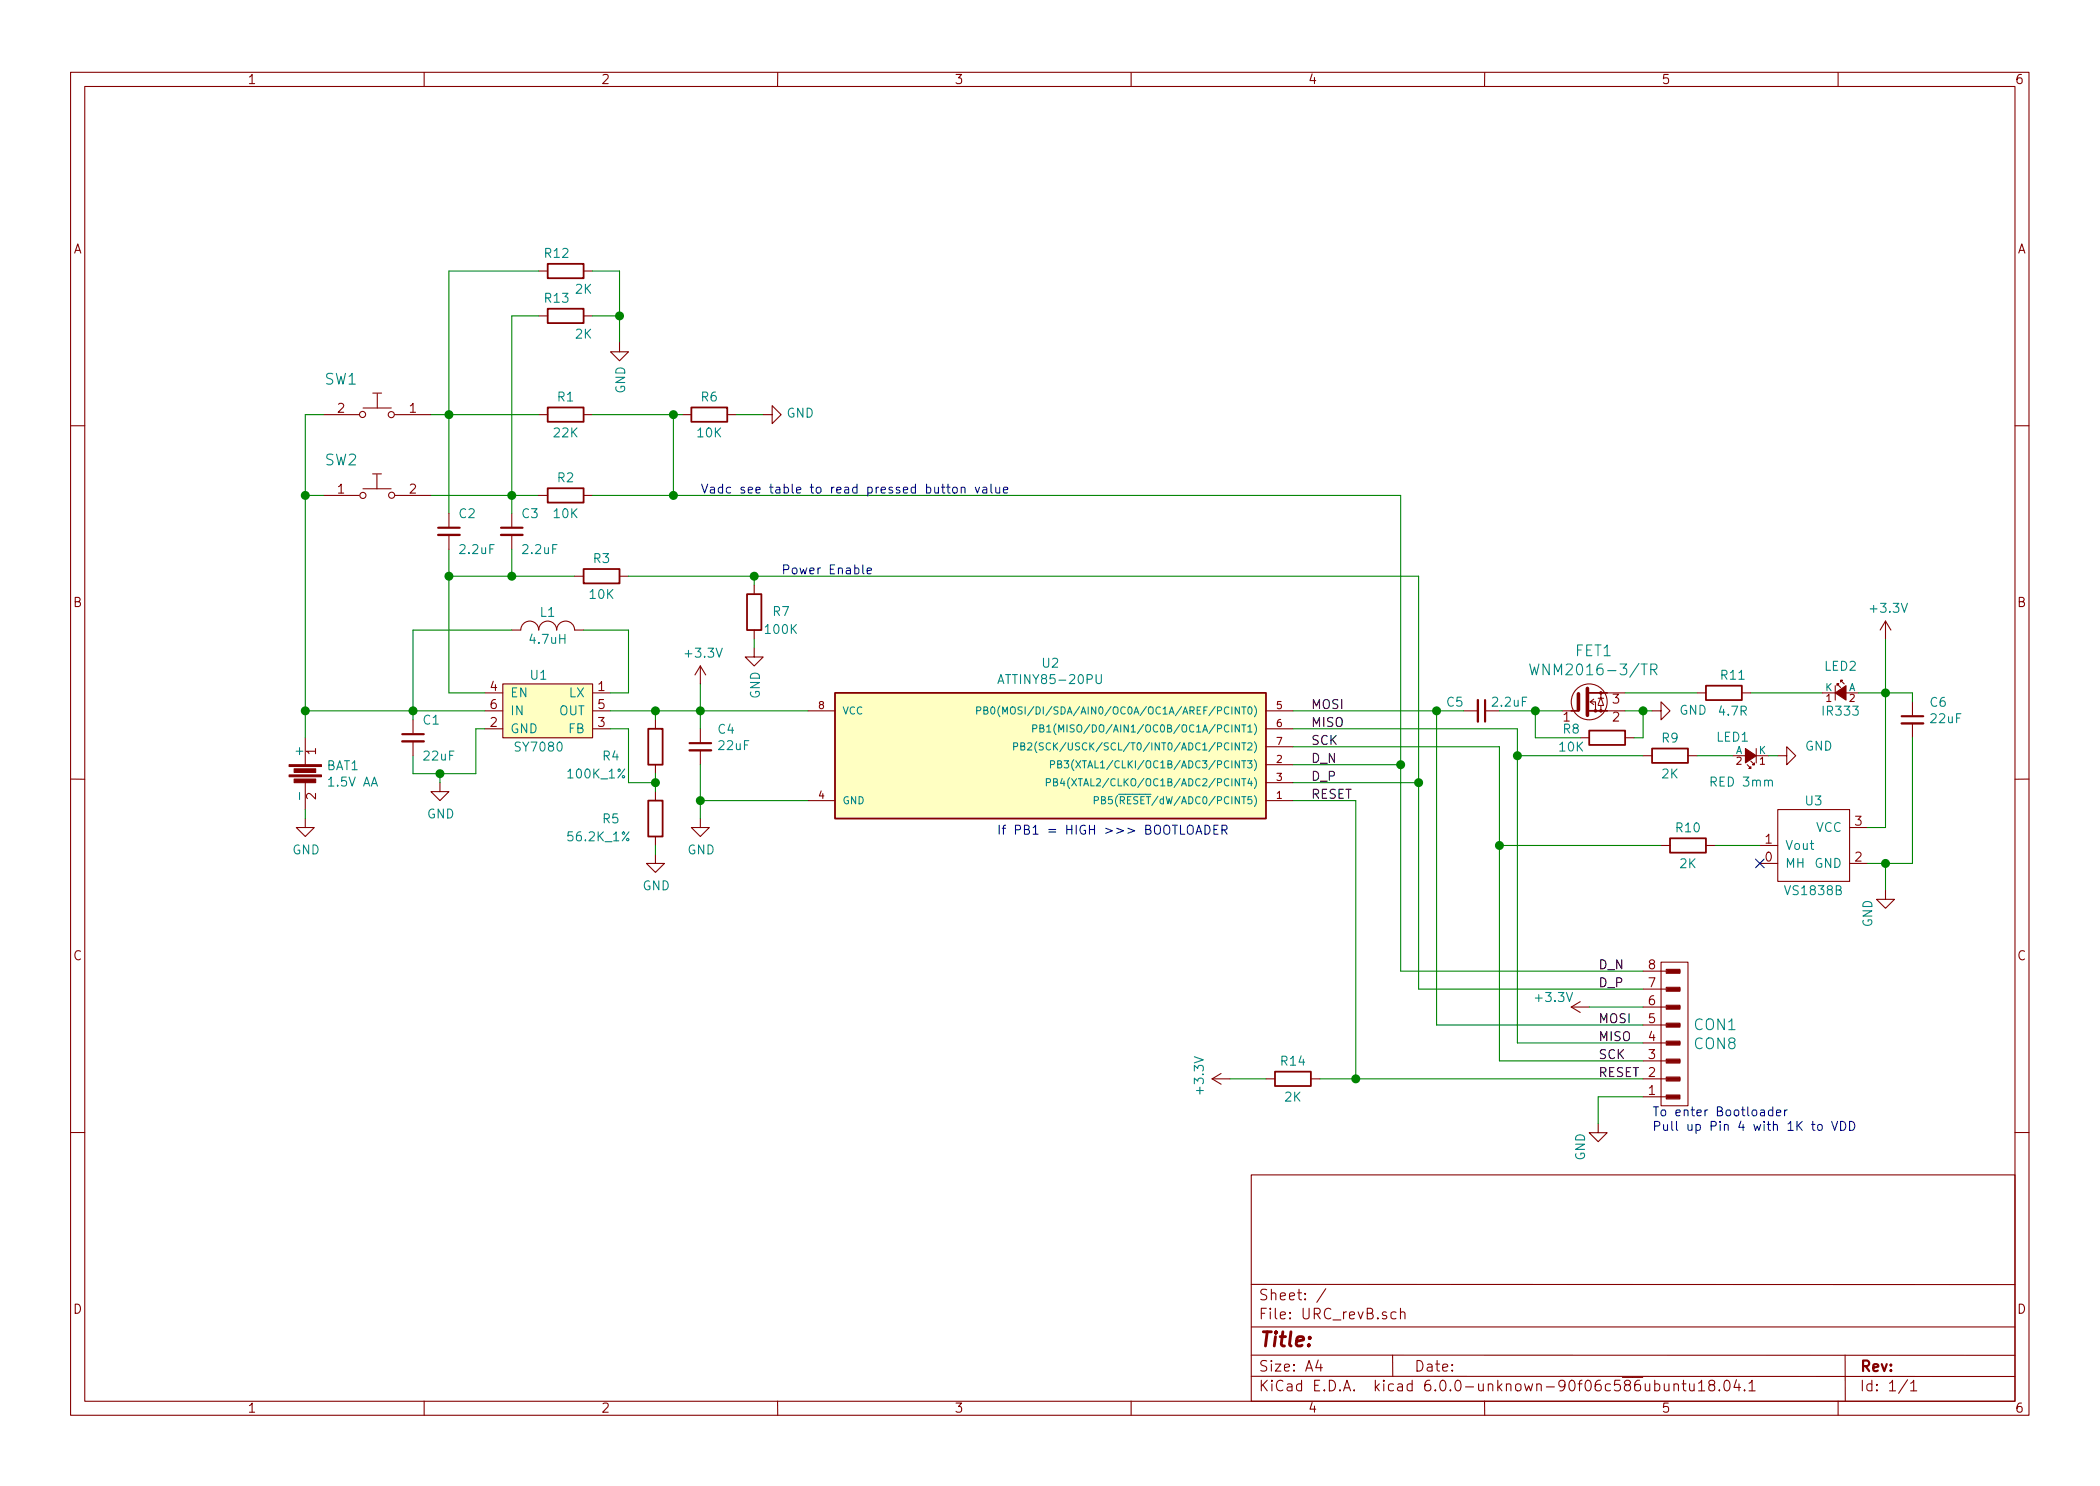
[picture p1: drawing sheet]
EESchema Schematic File Version 5
LIBS:URC_revB
EELAYER 29 0
EELAYER END
$Descr A4 11693 8268
encoding utf-8
Sheet 1 1
Title ""
Date ""
Rev ""
Comp ""
Comment1 ""
Comment2 ""
Comment3 ""
Comment4 ""
$EndDescr
$Comp
L URC_revB:Battery BAT1
U 1 1
P 1700 4300
F 0 "BAT1" H 1818 4346 50  0000 L CNN
F 1 "1.5V AA" H 1818 4255 50  0000 L CNN
F 2 "OLIMEX_Connectors-FP:BATTERY-1xAA" V 1700 4340 60  0001 C CNN
F 3 "" V 1700 4340 60  0000 C CNN
	1    1700 4300
	1    0    0    -1  
$EndComp
$Comp
L URC_revB:GND #PWR01
U 1 1
P 1700 4550
F 0 "#PWR01" H 1700 4300 50  0001 C CNN
F 1 "GND" H 1705 4377 50  0000 C CNN
F 2 "" H 1700 4550 60  0000 C CNN
F 3 "" H 1700 4550 60  0000 C CNN
	1    1700 4550
	1    0    0    -1  
$EndComp
Wire Wire Line
	1700 4500 1700 4550
Wire Wire Line
	1700 4100 1700 3950
Wire Wire Line
	1700 3950 2300 3950
$Comp
L URC_revB:C C1
U 1 1
P 2300 4100
F 0 "C1" H 2350 4200 50  0000 L CNN
F 1 "22uF" H 2350 4000 50  0000 L CNN
F 2 "OLIMEX_RLC-FP:C_0805_5MIL_DWS" H 2300 4000 60  0001 L CNN
F 3 "" H 2300 4100 60  0000 C CNN
	1    2300 4100
	1    0    0    -1  
$EndComp
Wire Wire Line
	2300 3950 2300 4000
Connection ~ 2300 3950
$Comp
L URC_revB:GND #PWR02
U 1 1
P 2450 4350
F 0 "#PWR02" H 2450 4100 50  0001 C CNN
F 1 "GND" H 2455 4177 50  0000 C CNN
F 2 "" H 2450 4350 60  0000 C CNN
F 3 "" H 2450 4350 60  0000 C CNN
	1    2450 4350
	1    0    0    -1  
$EndComp
$Comp
L URC_revB:SY7080 U1
U 1 1
P 3050 3950
F 0 "U1" H 3000 4150 50  0000 C CNN
F 1 "SY7080" H 3000 3750 50  0000 C CNN
F 2 "OLIMEX_Regulators-FP:SOT23-6" H 3050 3750 50  0001 C CNN
F 3 "" H 3050 3750 50  0001 C CNN
	1    3050 3950
	1    0    0    -1  
$EndComp
Wire Wire Line
	2300 3950 2700 3950
Wire Wire Line
	2700 4050 2650 4050
Wire Wire Line
	2650 4050 2650 4300
Wire Wire Line
	2300 4200 2300 4300
Wire Wire Line
	2300 4300 2450 4300
Wire Wire Line
	2450 4350 2450 4300
Connection ~ 2450 4300
Wire Wire Line
	2450 4300 2650 4300
$Comp
L URC_revB:L L1
U 1 1
P 3050 3500
F 0 "L1" H 3050 3600 50  0000 C CNN
F 1 "4.7uH" H 3050 3450 50  0000 C CNN
F 2 "OLIMEX_RLC-FP:CD43" H 3000 3500 60  0001 C CNN
F 3 "" H 3000 3500 60  0000 C CNN
	1    3050 3500
	1    0    0    -1  
$EndComp
Wire Wire Line
	3250 3500 3500 3500
Wire Wire Line
	3500 3500 3500 3850
Wire Wire Line
	3500 3850 3400 3850
Wire Wire Line
	2850 3500 2300 3500
Wire Wire Line
	2300 3500 2300 3950
Wire Wire Line
	1700 3950 1700 2750
Connection ~ 1700 3950
$Comp
L URC_revB:T1107A(6x3,8x2,5MM) SW1
U 1 1
P 2100 2300
F 0 "SW1" H 2300 2500 60  0000 C CNN
F 1 "T1107A(6x3,8x2,5MM)" H 3050 2300 60  0001 C CNN
F 2 "OLIMEX_Buttons-FP:T1102SMD" H 2099 2338 60  0001 C CNN
F 3 "" H 2099 2338 60  0000 C CNN
	1    2100 2300
	-1   0    0    -1  
$EndComp
Wire Wire Line
	1700 2300 1800 2300
$Comp
L URC_revB:T1107A(6x3,8x2,5MM) SW2
U 1 1
P 2100 2750
F 0 "SW2" H 1900 2950 60  0000 C CNN
F 1 "T1107A(6x3,8x2,5MM)" H 1150 2650 60  0001 C CNN
F 2 "OLIMEX_Buttons-FP:T1102SMD" H 2099 2788 60  0001 C CNN
F 3 "" H 2099 2788 60  0000 C CNN
	1    2100 2750
	1    0    0    -1  
$EndComp
Wire Wire Line
	1700 2750 1800 2750
Wire Wire Line
	2400 2750 2850 2750
Connection ~ 1700 2750
Wire Wire Line
	1700 2750 1700 2300
$Comp
L URC_revB:C C3
U 1 1
P 2850 2950
F 0 "C3" H 2900 3050 50  0000 L CNN
F 1 "2.2uF" H 2900 2850 50  0000 L CNN
F 2 "OLIMEX_RLC-FP:C_0805_5MIL_DWS" H 2850 2850 60  0001 L CNN
F 3 "" H 2850 2950 60  0000 C CNN
	1    2850 2950
	1    0    0    -1  
$EndComp
Wire Wire Line
	2850 3050 2850 3200
Connection ~ 2850 3200
Wire Wire Line
	2850 3200 3200 3200
Wire Wire Line
	2850 2850 2850 2750
Connection ~ 2850 2750
Wire Wire Line
	2850 2750 3000 2750
$Comp
L URC_revB:R R1
U 1 1
P 3150 2300
F 0 "R1" H 3150 2400 50  0000 C CNN
F 1 "22K" H 3150 2200 50  0000 C CNN
F 2 "OLIMEX_RLC-FP:R_0805_5MIL_DWS" H 3150 2400 30  0001 C CNN
F 3 "" V 3150 2300 30  0000 C CNN
	1    3150 2300
	1    0    0    -1  
$EndComp
$Comp
L URC_revB:R R6
U 1 1
P 3950 2300
F 0 "R6" H 3950 2400 50  0000 C CNN
F 1 "10K" H 3950 2200 50  0000 C CNN
F 2 "OLIMEX_RLC-FP:R_0805_5MIL_DWS" H 3950 2400 30  0001 C CNN
F 3 "" V 3950 2300 30  0000 C CNN
	1    3950 2300
	1    0    0    -1  
$EndComp
$Comp
L URC_revB:R R2
U 1 1
P 3150 2750
F 0 "R2" H 3150 2850 50  0000 C CNN
F 1 "10K" H 3150 2650 50  0000 C CNN
F 2 "OLIMEX_RLC-FP:R_0805_5MIL_DWS" H 3150 2850 30  0001 C CNN
F 3 "" V 3150 2750 30  0000 C CNN
	1    3150 2750
	1    0    0    -1  
$EndComp
$Comp
L URC_revB:R R3
U 1 1
P 3350 3200
F 0 "R3" H 3350 3300 50  0000 C CNN
F 1 "10K" H 3350 3100 50  0000 C CNN
F 2 "OLIMEX_RLC-FP:R_0805_5MIL_DWS" H 3350 3300 30  0001 C CNN
F 3 "" V 3350 3200 30  0000 C CNN
	1    3350 3200
	1    0    0    -1  
$EndComp
Wire Wire Line
	3800 2300 3750 2300
Wire Wire Line
	3300 2750 3750 2750
Wire Wire Line
	3750 2750 3750 2300
Connection ~ 3750 2300
Wire Wire Line
	4100 2300 4250 2300
$Comp
L URC_revB:GND #PWR07
U 1 1
P 4250 2300
F 0 "#PWR07" H 4250 2050 50  0001 C CNN
F 1 "GND" V 4255 2172 50  0000 R CNN
F 2 "" H 4250 2300 60  0000 C CNN
F 3 "" H 4250 2300 60  0000 C CNN
	1    4250 2300
	0    -1   -1   0   
$EndComp
Wire Wire Line
	3400 3950 3650 3950
$Comp
L URC_revB:C C4
U 1 1
P 3900 4150
F 0 "C4" H 3992 4249 50  0000 L CNN
F 1 "22uF" H 3992 4158 50  0000 L CNN
F 2 "OLIMEX_RLC-FP:C_0805_5MIL_DWS" H 3900 4050 60  0001 L CNN
F 3 "" H 3900 4150 60  0000 C CNN
	1    3900 4150
	1    0    0    -1  
$EndComp
$Comp
L URC_revB:R R4
U 1 1
P 3650 4150
F 0 "R4" V 3700 3850 50  0000 L CNN
F 1 "100K_1%" V 3800 3650 50  0000 L CNN
F 2 "OLIMEX_RLC-FP:R_0603_5MIL_DWS" H 3650 4250 30  0001 C CNN
F 3 "" V 3650 4150 30  0000 C CNN
	1    3650 4150
	0    1    1    0   
$EndComp
$Comp
L URC_revB:R R5
U 1 1
P 3650 4550
F 0 "R5" V 3650 4250 50  0000 L CNN
F 1 "56.2K_1%" V 3750 4050 50  0000 L CNN
F 2 "OLIMEX_RLC-FP:R_0603_5MIL_DWS" H 3650 4650 30  0001 C CNN
F 3 "" V 3650 4550 30  0000 C CNN
	1    3650 4550
	0    1    1    0   
$EndComp
$Comp
L URC_revB:GND #PWR03
U 1 1
P 3650 4750
F 0 "#PWR03" H 3650 4500 50  0001 C CNN
F 1 "GND" H 3655 4577 50  0000 C CNN
F 2 "" H 3650 4750 60  0000 C CNN
F 3 "" H 3650 4750 60  0000 C CNN
	1    3650 4750
	1    0    0    -1  
$EndComp
Wire Wire Line
	3650 3950 3650 4000
Connection ~ 3650 3950
Wire Wire Line
	3650 3950 3900 3950
Wire Wire Line
	3650 4300 3650 4350
Wire Wire Line
	3650 4700 3650 4750
Wire Wire Line
	3400 4050 3500 4050
Wire Wire Line
	3500 4050 3500 4350
Wire Wire Line
	3500 4350 3650 4350
Connection ~ 3650 4350
Wire Wire Line
	3650 4350 3650 4400
Wire Wire Line
	3900 4050 3900 3950
Connection ~ 3900 3950
$Comp
L URC_revB:GND #PWR05
U 1 1
P 3900 4550
F 0 "#PWR05" H 3900 4300 50  0001 C CNN
F 1 "GND" H 3905 4377 50  0000 C CNN
F 2 "" H 3900 4550 60  0000 C CNN
F 3 "" H 3900 4550 60  0000 C CNN
	1    3900 4550
	1    0    0    -1  
$EndComp
Connection ~ 3750 2750
$Comp
L URC_revB:ATTINY25-20PU U2
U 1 1
P 5850 4200
F 0 "U2" H 5850 4717 50  0000 C CNN
F 1 "ATTINY85-20PU" H 5850 4626 50  0000 C CNN
F 2 "OLIMEX_IC-FP:SO-8_208mil" H 6850 4200 50  0001 C CIN
F 3 "" H 5850 4200 50  0001 C CNN
	1    5850 4200
	-1   0    0    -1  
$EndComp
Wire Wire Line
	3900 3950 4500 3950
Wire Wire Line
	3900 4250 3900 4450
Wire Wire Line
	3900 4450 4500 4450
Connection ~ 3900 4450
Wire Wire Line
	3900 4450 3900 4550
Wire Wire Line
	7200 3950 8000 3950
$Comp
L URC_revB:C C5
U 1 1
P 8250 3950
F 0 "C5" V 8200 3750 50  0000 L CNN
F 1 "2.2uF" V 8200 4000 50  0000 L CNN
F 2 "OLIMEX_RLC-FP:C_0805_5MIL_DWS" H 8250 3850 60  0001 L CNN
F 3 "" H 8250 3950 60  0000 C CNN
	1    8250 3950
	0    1    1    0   
$EndComp
Wire Wire Line
	8350 3950 8550 3950
$Comp
L URC_revB:N-MOS+DIOD_Small FET1
U 1 1
P 8850 3900
F 0 "FET1" H 8875 4187 60  0000 C CNN
F 1 "WNM2016-3/TR" H 8875 4081 60  0000 C CNN
F 2 "OLIMEX_Transistors-FP:SOT23" V 8850 3900 60  0001 C CNN
F 3 "" V 8850 3900 60  0000 C CNN
	1    8850 3900
	1    0    0    -1  
$EndComp
Wire Wire Line
	9050 3950 9150 3950
$Comp
L URC_revB:GND #PWR010
U 1 1
P 9200 3950
F 0 "#PWR010" H 9200 3700 50  0001 C CNN
F 1 "GND" V 9200 3800 50  0000 R CNN
F 2 "" H 9200 3950 60  0000 C CNN
F 3 "" H 9200 3950 60  0000 C CNN
	1    9200 3950
	0    -1   -1   0   
$EndComp
$Comp
L URC_revB:R R8
U 1 1
P 8950 4100
F 0 "R8" H 8750 4150 50  0000 C CNN
F 1 "10K" H 8750 4050 50  0000 C CNN
F 2 "OLIMEX_RLC-FP:R_0805_5MIL_DWS" H 8950 4200 30  0001 C CNN
F 3 "" V 8950 4100 30  0000 C CNN
	1    8950 4100
	1    0    0    -1  
$EndComp
Wire Wire Line
	8800 4100 8550 4100
Wire Wire Line
	8550 4100 8550 3950
Connection ~ 8550 3950
Wire Wire Line
	8550 3950 8700 3950
Wire Wire Line
	9100 4100 9150 4100
Wire Wire Line
	9150 4100 9150 3950
Connection ~ 9150 3950
Wire Wire Line
	9150 3950 9200 3950
Wire Wire Line
	9050 3850 9450 3850
$Comp
L URC_revB:R R11
U 1 1
P 9600 3850
F 0 "R11" H 9650 3950 50  0000 C CNN
F 1 "4.7R" H 9650 3750 50  0000 C CNN
F 2 "OLIMEX_RLC-FP:R_1206_5MIL_DWS" H 9600 3950 30  0001 C CNN
F 3 "" V 9600 3850 30  0000 C CNN
	1    9600 3850
	1    0    0    -1  
$EndComp
Wire Wire Line
	9750 3850 10150 3850
$Comp
L URC_revB:LED_Small LED2
U 1 1
P 10250 3850
F 0 "LED2" H 10250 4000 50  0000 C CNN
F 1 "IR333" H 10250 3750 50  0000 C CNN
F 2 "OLIMEX_LEDs-FP:LED3.5_2Color_side_mount" V 10250 3850 60  0001 C CNN
F 3 "" V 10250 3850 60  0000 C CNN
	1    10250 3850
	1    0    0    -1  
$EndComp
Wire Wire Line
	10350 3850 10500 3850
Wire Wire Line
	10500 3850 10500 3550
$Comp
L URC_revB:+3.3V #PWR012
U 1 1
P 10500 3550
F 0 "#PWR012" H 10500 3400 50  0001 C CNN
F 1 "+3.3V" H 10515 3723 50  0000 C CNN
F 2 "" H 10500 3550 60  0000 C CNN
F 3 "" H 10500 3550 60  0000 C CNN
	1    10500 3550
	1    0    0    -1  
$EndComp
$Comp
L URC_revB:+3.3V #PWR04
U 1 1
P 3900 3800
F 0 "#PWR04" H 3900 3650 50  0001 C CNN
F 1 "+3.3V" H 3915 3973 50  0000 C CNN
F 2 "" H 3900 3800 60  0000 C CNN
F 3 "" H 3900 3800 60  0000 C CNN
	1    3900 3800
	1    0    0    -1  
$EndComp
Wire Wire Line
	3900 3950 3900 3800
Text Label 7300 3950 0    50   ~ 0
MOSI
Text Label 7300 4050 0    50   ~ 0
MISO
Text Label 7300 4150 0    50   ~ 0
SCK
Text Label 7300 4450 0    50   ~ 0
RESET
Text Label 7300 4350 0    50   ~ 0
D_P
Text Label 7300 4250 0    50   ~ 0
D_N
Text Label 8900 6000 0    50   ~ 0
RESET
Text Label 8900 5900 0    50   ~ 0
SCK
Text Label 8900 5800 0    50   ~ 0
MISO
Text Label 8900 5700 0    50   ~ 0
MOSI
Text Label 8900 5500 0    50   ~ 0
D_P
Text Label 8900 5400 0    50   ~ 0
D_N
$Comp
L URC_revB:+3.3V #PWR08
U 1 1
P 8850 5600
F 0 "#PWR08" H 8850 5450 50  0001 C CNN
F 1 "+3.3V" V 8900 5800 50  0000 C CNN
F 2 "" H 8850 5600 60  0000 C CNN
F 3 "" H 8850 5600 60  0000 C CNN
	1    8850 5600
	0    -1   -1   0   
$EndComp
Wire Wire Line
	9150 5600 8850 5600
$Comp
L URC_revB:GND #PWR09
U 1 1
P 8900 6250
F 0 "#PWR09" H 8900 6000 50  0001 C CNN
F 1 "GND" V 8800 6200 50  0000 R CNN
F 2 "" H 8900 6250 60  0000 C CNN
F 3 "" H 8900 6250 60  0000 C CNN
	1    8900 6250
	1    0    0    -1  
$EndComp
Wire Wire Line
	8900 6100 8900 6250
Wire Wire Line
	9150 6100 8900 6100
$Comp
L URC_revB:CON8 CON1
U 1 1
P 9250 5800
F 0 "CON1" H 9072 5702 60  0000 R CNN
F 1 "CON8" H 9072 5808 60  0000 R CNN
F 2 "OLIMEX_Connectors-FP:HN1x8" H 9175 6050 60  0001 C CNN
F 3 "" H 9175 6050 60  0000 C CNN
	1    9250 5800
	-1   0    0    1   
$EndComp
$Comp
L URC_revB:R R9
U 1 1
P 9300 4200
F 0 "R9" H 9300 4300 50  0000 C CNN
F 1 "2K" H 9300 4100 50  0000 C CNN
F 2 "OLIMEX_RLC-FP:R_0805_5MIL_DWS" H 9300 4300 30  0001 C CNN
F 3 "" V 9300 4200 30  0000 C CNN
	1    9300 4200
	1    0    0    -1  
$EndComp
Wire Wire Line
	9450 4200 9650 4200
$Comp
L URC_revB:LED_Small LED1
U 1 1
P 9750 4200
F 0 "LED1" H 9850 4100 50  0000 C CNN
F 1 "RED 3mm" H 9800 4350 50  0000 C CNN
F 2 "OLIMEX_LEDs-FP:LED-3mm-PTH-KA" V 9750 4200 60  0001 C CNN
F 3 "" V 9750 4200 60  0000 C CNN
	1    9750 4200
	-1   0    0    1   
$EndComp
Connection ~ 10500 3850
Wire Wire Line
	3300 2300 3750 2300
Wire Wire Line
	7200 4450 7550 4450
Wire Wire Line
	7200 4250 7800 4250
Wire Wire Line
	8350 4150 8350 4700
$Comp
L URC_revB:RPM7236-H8 U3
U 1 1
P 10100 4700
F 0 "U3" H 10100 4950 50  0000 C CNN
F 1 "VS1838B" H 10100 4450 50  0000 C CNN
F 2 "OLIMEX_IC-FP:RPM7236-H8" H 10100 4750 118 0001 C CNN
F 3 "" H 10100 4750 118 0001 C CNN
	1    10100 4700
	-1   0    0    -1  
$EndComp
Wire Wire Line
	10500 4600 10400 4600
Wire Wire Line
	10400 4800 10500 4800
Wire Wire Line
	10500 4800 10500 4950
$Comp
L URC_revB:GND #PWR013
U 1 1
P 10500 4950
F 0 "#PWR013" H 10500 4700 50  0001 C CNN
F 1 "GND" V 10400 4900 50  0000 R CNN
F 2 "" H 10500 4950 60  0000 C CNN
F 3 "" H 10500 4950 60  0000 C CNN
	1    10500 4950
	1    0    0    -1  
$EndComp
Wire Wire Line
	8450 4050 8450 4200
Wire Wire Line
	8450 4200 9150 4200
Wire Wire Line
	7200 4050 8450 4050
$Comp
L URC_revB:R R10
U 1 1
P 9400 4700
F 0 "R10" H 9400 4800 50  0000 C CNN
F 1 "2K" H 9400 4600 50  0000 C CNN
F 2 "OLIMEX_RLC-FP:R_0805_5MIL_DWS" H 9400 4800 30  0001 C CNN
F 3 "" V 9400 4700 30  0000 C CNN
	1    9400 4700
	1    0    0    -1  
$EndComp
Wire Wire Line
	9550 4700 9800 4700
Wire Wire Line
	8350 4700 9250 4700
Wire Wire Line
	7200 4150 8350 4150
NoConn ~ 9800 4800
Text Notes 5550 4650 0    50   ~ 0
If PB1 = HIGH >>> BOOTLOADER
$Comp
L URC_revB:GND #PWR06
U 1 1
P 4200 3600
F 0 "#PWR06" H 4200 3350 50  0001 C CNN
F 1 "GND" V 4205 3472 50  0000 R CNN
F 2 "" H 4200 3600 60  0000 C CNN
F 3 "" H 4200 3600 60  0000 C CNN
	1    4200 3600
	1    0    0    -1  
$EndComp
Wire Wire Line
	4200 3550 4200 3600
Wire Wire Line
	2500 3050 2500 3200
Wire Wire Line
	2500 2300 3000 2300
Wire Wire Line
	2400 2300 2500 2300
Connection ~ 2500 2300
Wire Wire Line
	2500 2850 2500 2300
$Comp
L URC_revB:C C2
U 1 1
P 2500 2950
F 0 "C2" H 2550 3050 50  0000 L CNN
F 1 "2.2uF" H 2550 2850 50  0000 L CNN
F 2 "OLIMEX_RLC-FP:C_0805_5MIL_DWS" H 2500 2850 60  0001 L CNN
F 3 "" H 2500 2950 60  0000 C CNN
	1    2500 2950
	1    0    0    -1  
$EndComp
Wire Wire Line
	3500 3200 4200 3200
Wire Wire Line
	4200 3250 4200 3200
Connection ~ 4200 3200
Wire Wire Line
	7800 2750 7800 4250
Wire Wire Line
	3750 2750 7800 2750
Text Notes 3900 2750 0    50   ~ 0
Vadc see table to read pressed button value
Wire Wire Line
	7900 3200 7900 4350
Wire Wire Line
	7200 4350 7900 4350
Wire Wire Line
	4200 3200 7900 3200
Text Notes 4350 3200 0    50   ~ 0
Power Enable
Wire Wire Line
	10500 3850 10500 4600
$Comp
L URC_revB:GND #PWR011
U 1 1
P 9900 4200
F 0 "#PWR011" H 9900 3950 50  0001 C CNN
F 1 "GND" V 9950 4050 50  0000 R CNN
F 2 "" H 9900 4200 60  0000 C CNN
F 3 "" H 9900 4200 60  0000 C CNN
	1    9900 4200
	0    -1   -1   0   
$EndComp
Wire Wire Line
	9850 4200 9900 4200
Wire Wire Line
	2500 3200 2850 3200
Wire Wire Line
	2500 3200 2500 3850
Wire Wire Line
	2500 3850 2700 3850
Connection ~ 2500 3200
Wire Wire Line
	9150 6000 7550 6000
Wire Wire Line
	7550 4450 7550 6000
Wire Wire Line
	7800 4250 7800 5400
Wire Wire Line
	7800 5400 9150 5400
Connection ~ 7800 4250
Wire Wire Line
	7900 4350 7900 5500
Wire Wire Line
	7900 5500 9150 5500
Connection ~ 7900 4350
Wire Wire Line
	8350 4700 8350 5900
Wire Wire Line
	8350 5900 9150 5900
Connection ~ 8350 4700
Wire Wire Line
	8450 4200 8450 5800
Wire Wire Line
	8450 5800 9150 5800
Connection ~ 8450 4200
Wire Wire Line
	8000 3950 8000 5700
Wire Wire Line
	8000 5700 9150 5700
Connection ~ 8000 3950
Wire Wire Line
	8000 3950 8150 3950
$Comp
L URC_revB:C C6
U 1 1
P 10650 4000
F 0 "C6" H 10742 4099 50  0000 L CNN
F 1 "22uF" H 10742 4008 50  0000 L CNN
F 2 "OLIMEX_RLC-FP:C_0805_5MIL_DWS" H 10650 3900 60  0001 L CNN
F 3 "" H 10650 4000 60  0000 C CNN
	1    10650 4000
	1    0    0    -1  
$EndComp
Wire Wire Line
	10500 3850 10650 3850
Wire Wire Line
	10650 3850 10650 3900
Wire Wire Line
	10650 4100 10650 4800
Wire Wire Line
	10650 4800 10500 4800
Connection ~ 10500 4800
$Comp
L URC_revB:R R13
U 1 1
P 3150 1750
F 0 "R13" H 3100 1850 50  0000 C CNN
F 1 "2K" H 3250 1650 50  0000 C CNN
F 2 "OLIMEX_RLC-FP:R_0805_5MIL_DWS" H 3150 1850 30  0001 C CNN
F 3 "" V 3150 1750 30  0000 C CNN
	1    3150 1750
	1    0    0    -1  
$EndComp
$Comp
L URC_revB:R R12
U 1 1
P 3150 1500
F 0 "R12" H 3100 1600 50  0000 C CNN
F 1 "2K" H 3250 1400 50  0000 C CNN
F 2 "OLIMEX_RLC-FP:R_0805_5MIL_DWS" H 3150 1600 30  0001 C CNN
F 3 "" V 3150 1500 30  0000 C CNN
	1    3150 1500
	1    0    0    -1  
$EndComp
Wire Wire Line
	3000 1500 2500 1500
Wire Wire Line
	2500 1500 2500 2300
Wire Wire Line
	3000 1750 2850 1750
Wire Wire Line
	2850 1750 2850 2750
Wire Wire Line
	3300 1500 3450 1500
Wire Wire Line
	3450 1500 3450 1750
Wire Wire Line
	3300 1750 3450 1750
Connection ~ 3450 1750
Wire Wire Line
	3450 1750 3450 1900
$Comp
L URC_revB:GND #PWR014
U 1 1
P 3450 1900
F 0 "#PWR014" H 3450 1650 50  0001 C CNN
F 1 "GND" V 3455 1772 50  0000 R CNN
F 2 "" H 3450 1900 60  0000 C CNN
F 3 "" H 3450 1900 60  0000 C CNN
	1    3450 1900
	1    0    0    -1  
$EndComp
$Comp
L URC_revB:R R14
U 1 1
P 7200 6000
F 0 "R14" H 7200 6100 50  0000 C CNN
F 1 "2K" H 7200 5900 50  0000 C CNN
F 2 "OLIMEX_RLC-FP:R_0805_5MIL_DWS" H 7200 6100 30  0001 C CNN
F 3 "" V 7200 6000 30  0000 C CNN
	1    7200 6000
	1    0    0    -1  
$EndComp
$Comp
L URC_revB:+3.3V #PWR015
U 1 1
P 6850 6000
F 0 "#PWR015" H 6850 5850 50  0001 C CNN
F 1 "+3.3V" H 6865 6173 50  0000 C CNN
F 2 "" H 6850 6000 60  0000 C CNN
F 3 "" H 6850 6000 60  0000 C CNN
	1    6850 6000
	0    -1   -1   0   
$EndComp
Wire Wire Line
	7050 6000 6850 6000
Wire Wire Line
	7350 6000 7550 6000
Connection ~ 7550 6000
$Comp
L URC_revB:R R7
U 1 1
P 4200 3400
F 0 "R7" V 4200 3250 50  0000 C CNN
F 1 "100K" V 4100 3250 50  0000 C CNN
F 2 "OLIMEX_RLC-FP:R_0805_5MIL_DWS" H 4200 3500 30  0001 C CNN
F 3 "" V 4200 3400 30  0000 C CNN
	1    4200 3400
	0    -1   -1   0   
$EndComp
$EndSCHEMATC
